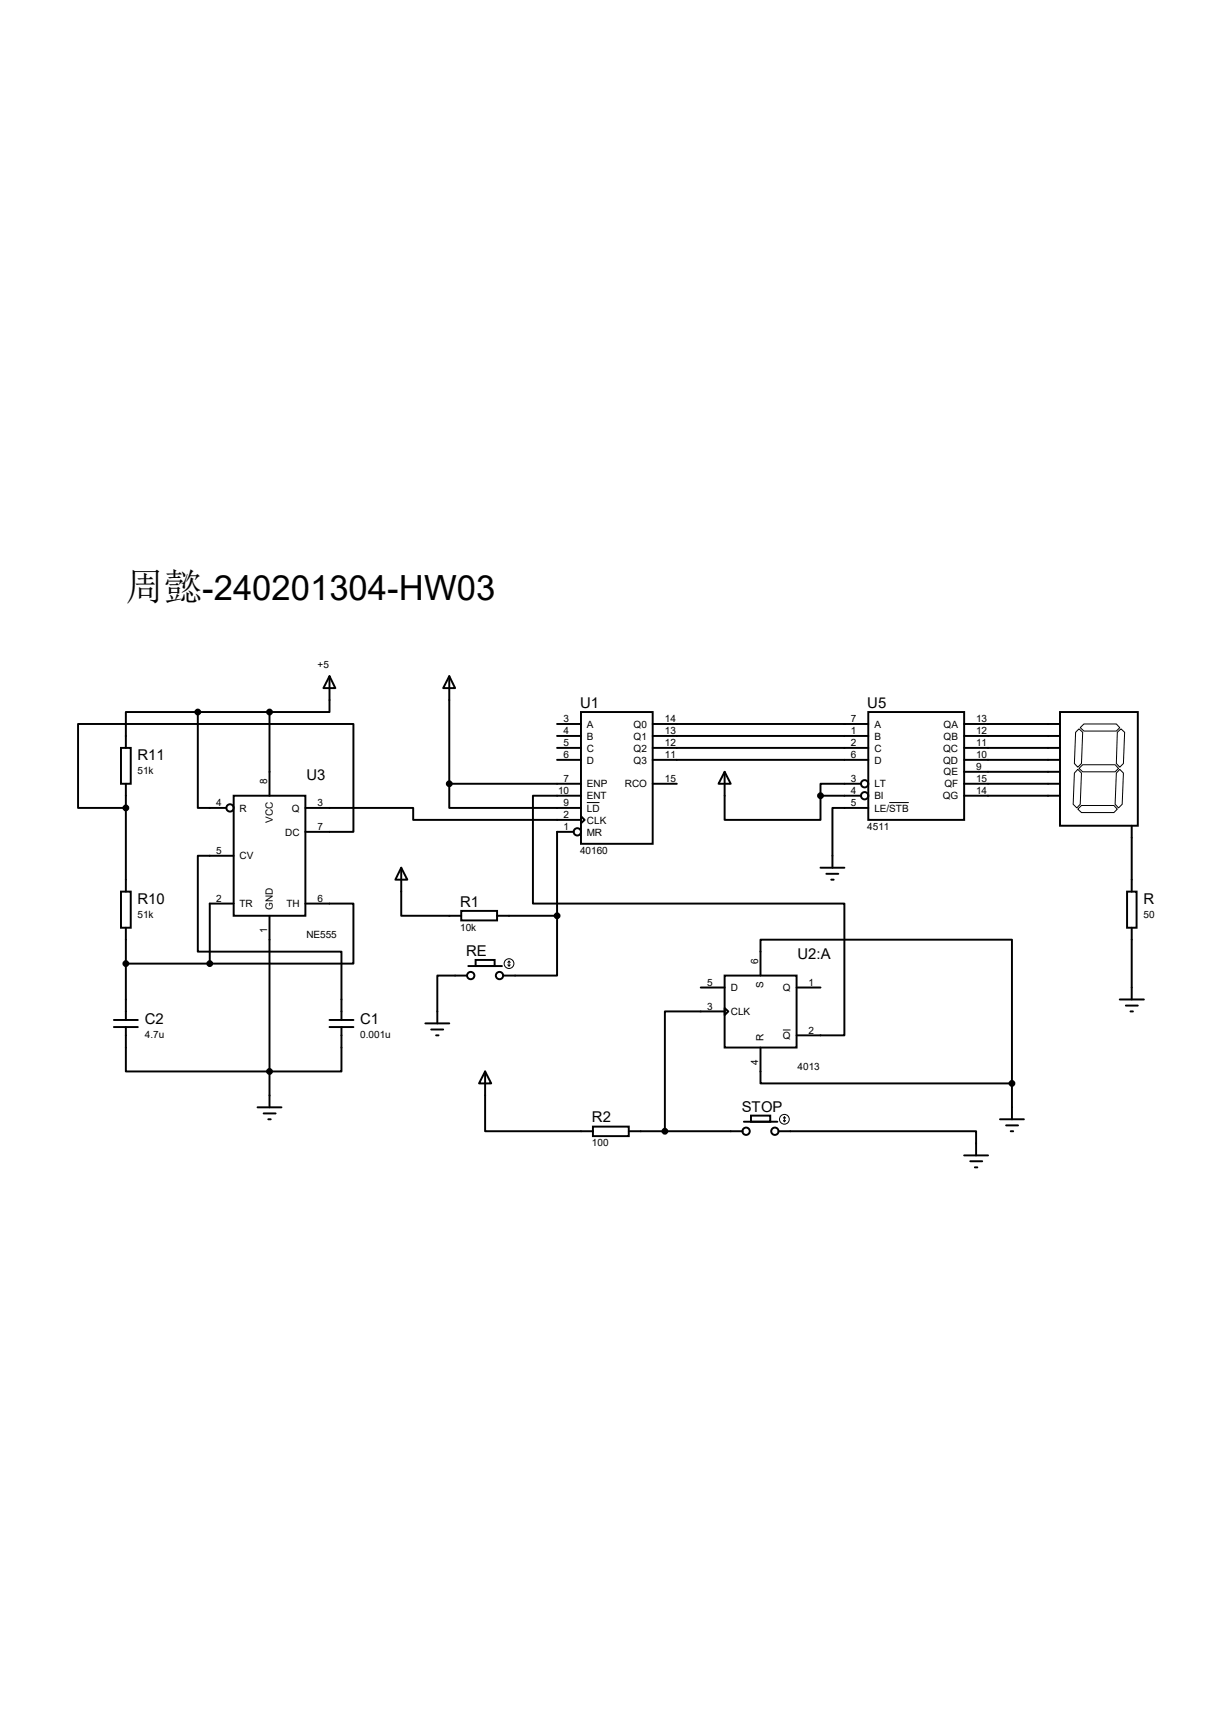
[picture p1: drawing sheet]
<svg xmlns="http://www.w3.org/2000/svg" width="210mm" height="297mm" viewBox="0 0 210 297" stroke-linecap="round" stroke-linejoin="round" font-family="sans-serif">
<g fill="none" stroke="#000" stroke-width=".34">
<path d="M57.2 117.3l1 2.1h-2.1zM57.2 117.3v6.2h-10.4M78 117.3l1 2.1h-2.1zM78 117.3v18.7M21 129.8h1.7v6.2h-1.7zM21.8 136v18.7M34.3 123.5h-12.5v6.3M34.3 123.5v16.7h5M34.3 123.5h12.5M40.6 138h12.4v20.9h-12.4zM46.8 123.5v14.5M78 136v4.2h22.8"/>
<path d="M78 136h22.8M96.7 125.6h4.1M96.7 127.7h4.1M96.7 129.8h4.1M96.7 131.8h4.1M100.8 123.5h12.5v22.9h-12.5zM100.8 138h-8.3v18.8h54.1v22.8h-8.3M113.3 125.6h37.4M113.3 127.7h37.4M113.3 129.8h37.4M113.3 131.8h37.4M113.3 136h4.2"/>
<path d="M125.8 133.9l1 2.1h-2.1zM125.8 133.9v8.3h16.6v-4.2M142.4 138h7.1M149.5 136h-7.1v2M150.7 123.5h16.6v18.7h-16.6zM167.3 125.6h16.7M167.3 127.7h16.7M167.3 129.8h16.7M167.3 131.8h16.7M167.3 133.9h16.7M167.3 136h16.7M167.3 138h16.7"/>
<path d="M184 123.5h13.5v19.8h-13.5zM21 154.7h1.7v6.3h-1.7zM21.8 140.2h-8.3v-14.6h47.8v18.7h-8.3M40.6 148.5h-6.3v16.6h25v11.9M40.6 156.8h-4.2v10.4M46.8 158.9v33.2M53 156.8h8.3v10.4h-24.9M53 140.2h18.7v2h29.1M69.6 150.5l1.1 2.1h-2.1zM69.6 150.5v8.4h10.5M80.1 158h6.2v1.7h-6.2zM86.3 158.9h10.4"/>
<path d="M96.7 158.9v10.3h-9.4M99.6 144.3h-2.9v14.6M100.8 141.6l.7 .6-.7 .6zM142.4 150.5h4.2M143.4 151.6h2.1M144.3 152.6h.4M150.7 140.2h-6.2v10.3M195.6 154.7h1.7v6.3h-1.7zM196.4 143.3v11.4M19.8 177h4.1M19.8 178.2h4.1M21.8 178.2v7.7h37.5v-7.7"/>
<path d="M21.8 161v16M21.8 167.2h14.6M57.2 177h4.1M57.2 178.2h4.1M73.8 177.5h4.2M74.8 178.6h2.1M75.7 179.6h.4M81.1 169.2h-5.2v8.3M81.3 167.6h5.8M82.5 166.5h3.4v1.1h-3.4zM121.6 171.3h4.2M125.8 169.2h12.5v12.5h-12.5z"/>
<path d="M125.8 174.9l.6 .6-.6 .6zM125.8 175.5h-10.4v20.8M132 169.2v-6.2h43.6v25M138.3 171.3h4.1M194.4 173.4h4.1M195.4 174.5h2.1M196.2 175.5h.4M196.4 161v12.4M44.7 192.1h4.2M45.8 193.2h2M46.6 194.2h.4M84.2 185.9l1.1 2.1h-2.2z"/>
<path d="M84.2 185.9v10.4h18.7M102.9 195.5h6.2v1.6h-6.2zM109.1 196.3h19.8M129.1 194.6h5.8M130.3 193.5h3.4v1.1h-3.4zM132 181.7v6.3h43.6M135.1 196.3h34.3v4.1M173.6 194.2h4.1M174.6 195.2h2.1M175.4 196.3h.5M175.6 188v6.2M167.3 200.4h4.2"/>
<path d="M168.4 201.5h2.1M169.2 202.5h.4"/>
<circle cx="150.1" cy="136" r=".64"/>
<circle cx="150.1" cy="138" r=".64"/>
<circle cx="39.9" cy="140.2" r=".64"/>
<circle cx="100.2" cy="144.3" r=".64"/>
<circle cx="81.7" cy="169.2" r=".64"/>
<circle cx="86.7" cy="169.2" r=".64"/>
<circle cx="129.5" cy="196.3" r=".64"/>
<circle cx="134.5" cy="196.3" r=".64"/>
</g>
<g fill="none" stroke="#000" stroke-width=".17">
<path d="M101.9 139.2h2.2M154.3 139.2h3.4M186.7 127l.6-.6 .6 .6-.2 5.5-.6 .6-.6-.6zM187.1 133.5l.6 .6-.2 5.4-.6 .7-.6-.7 .2-5.4zM187.9 132.7h5.6l.6 .6-.6 .6h-5.6l-.6-.6zM188.1 125.6h5.7l.6 .6-.6 .6h-5.7l-.6-.6zM193.9 127l.7-.6 .6 .6-.2 5.5-.6 .6-.6-.6zM194.4 133.5l.6 .6-.2 5.4-.7 .7-.6-.7 .3-5.4zM187.1 140.4l.6-.7h5.6l.6 .7-.6 .6h-5.6zM88.1 167.4l.2 .2M88.3 166.8v.8M88.3 166.8l-.2 .2"/>
<path d="M88.3 166.8l.3 .2M88.6 167.4l-.3 .2M135.9 178.7h1.3M136 194.4l.1 .2M136.1 193.8v.8M136.1 193.8l-.1 .2M136.1 193.8l.3 .2M136.4 194.4l-.3 .2"/>
<circle cx="88.3" cy="167.2" r=".85"/>
<circle cx="136.1" cy="194.2" r=".85"/>
</g>
<g fill="#000" stroke="#000" stroke-width=".34">
<circle cx="34.3" cy="123.5" r=".42"/>
<circle cx="46.8" cy="123.5" r=".42"/>
<circle cx="78" cy="136" r=".42"/>
<circle cx="142.4" cy="138" r=".42"/>
<circle cx="21.8" cy="140.2" r=".42"/>
<circle cx="96.7" cy="158.9" r=".42"/>
<circle cx="21.8" cy="167.2" r=".42"/>
<circle cx="36.4" cy="167.2" r=".42"/>
<circle cx="46.8" cy="185.9" r=".42"/>
<circle cx="115.4" cy="196.3" r=".42"/>
<circle cx="175.6" cy="188" r=".42"/>
</g>
<text font-size="6.6" x="21.8" y="104.1">周懿-240201304-HW03</text>
<g font-size="2.6">
<text x="100.7" y="122.8">U1</text>
<text x="150.5" y="122.8">U5</text>
<text x="23.9" y="131.9">R11</text>
<text x="53.2" y="135.3">U3</text>
<text x="23.9" y="156.8">R10</text>
<text x="79.9" y="157.3">R1</text>
<text x="198.5" y="156.8">R</text>
<text x="80.9" y="165.8">RE</text>
<text x="138.4" y="166.5">U2:A</text>
<text x="25.1" y="177.6">C2</text>
<text x="62.5" y="177.6">C1</text>
<text x="102.7" y="194.7">R2</text>
<text x="128.7" y="192.9">STOP</text>
</g>
<g font-size="1.7">
<text x="55.1" y="115.8">+5</text>
<text x="97.8" y="125.3">3</text>
<text x="115.4" y="125.3">14</text>
<text x="147.7" y="125.3">7</text>
<text x="169.4" y="125.3">13</text>
<text x="97.8" y="127.4">4</text>
<text x="97.8" y="129.5">5</text>
<text x="97.8" y="131.5">6</text>
<text x="101.9" y="126.2">A</text>
<text x="101.9" y="128.3">B</text>
<text x="101.9" y="130.4">C</text>
<text x="110" y="126.2">Q0</text>
<text x="110" y="128.3">Q1</text>
<text x="110" y="130.4">Q2</text>
<text x="115.4" y="127.4">13</text>
<text x="115.4" y="129.5">12</text>
<text x="115.4" y="131.5">11</text>
<text x="147.7" y="127.4">1</text>
<text x="147.7" y="129.5">2</text>
<text x="147.7" y="131.5">6</text>
<text x="151.8" y="126.2">A</text>
<text x="151.8" y="128.3">B</text>
<text x="151.8" y="130.4">C</text>
<text x="163.7" y="130.4">QC</text>
<text x="163.8" y="126.2">QA</text>
<text x="163.8" y="128.3">QB</text>
<text x="169.4" y="127.4">12</text>
<text x="169.4" y="129.5">11</text>
<text x="169.4" y="131.5">10</text>
<text x="23.9" y="134.3">51k</text>
<text x="46.4" y="136" transform="rotate(-90 46.4 136)">8</text>
<text x="96.9" y="137.8">10</text>
<text x="97.8" y="135.7">7</text>
<text x="101.9" y="132.5">D</text>
<text x="101.9" y="136.6">ENP</text>
<text x="108.5" y="136.6">RCO</text>
<text x="110" y="132.5">Q3</text>
<text x="115.4" y="135.7">15</text>
<text x="147.7" y="135.7">3</text>
<text x="147.7" y="137.8">4</text>
<text x="151.8" y="132.5">D</text>
<text x="151.8" y="136.6">LT</text>
<text x="163.7" y="132.5">QD</text>
<text x="163.8" y="134.5">QE</text>
<text x="163.9" y="136.6">QF</text>
<text x="169.4" y="133.6">9</text>
<text x="169.4" y="135.7">15</text>
<text x="169.4" y="137.8">14</text>
<text x="37.5" y="139.9">4</text>
<text x="41.6" y="140.8">R</text>
<text x="47.3" y="142.7" transform="rotate(-90 47.3 142.7)">VCC</text>
<text x="50.6" y="140.8">Q</text>
<text x="55.1" y="139.9">3</text>
<text x="97.8" y="139.9">9</text>
<text x="97.8" y="141.9">2</text>
<text x="101.9" y="138.7">ENT</text>
<text x="101.9" y="140.8">LD</text>
<text x="101.9" y="142.9">CLK</text>
<text x="147.7" y="139.9">5</text>
<text x="151.8" y="138.7">BI</text>
<text x="151.8" y="140.8">LE/STB</text>
<text x="163.6" y="138.7">QG</text>
<text x="37.5" y="148.2">5</text>
<text x="41.6" y="149.1">CV</text>
<text x="49.5" y="144.9">DC</text>
<text x="55.1" y="144">7</text>
<text x="97.8" y="144">1</text>
<text x="100.7" y="148.2">40160</text>
<text x="101.9" y="144.9">MR</text>
<text x="150.5" y="144">4511</text>
<text x="23.9" y="159.3">51k</text>
<text x="37.5" y="156.5">2</text>
<text x="41.6" y="157.4">TR</text>
<text x="46.4" y="161.9" transform="rotate(-90 46.4 161.9)">1</text>
<text x="47.3" y="157.8" transform="rotate(-90 47.3 157.8)">GND</text>
<text x="49.7" y="157.4">TH</text>
<text x="55.1" y="156.5">6</text>
<text x="79.9" y="161.5">10k</text>
<text x="198.5" y="159.3">50</text>
<text x="53.2" y="162.7">NE555</text>
<text x="131.6" y="167.2" transform="rotate(-90 131.6 167.2)">6</text>
<text x="122.7" y="171">5</text>
<text x="126.8" y="172">D</text>
<text x="132.5" y="171.4" transform="rotate(-90 132.5 171.4)">S</text>
<text x="135.8" y="172">Q</text>
<text x="140.3" y="171">1</text>
<text x="122.7" y="175.2">3</text>
<text x="126.8" y="176.1">CLK</text>
<text x="140.3" y="179.3">2</text>
<text x="25.1" y="180">4.7u</text>
<text x="62.5" y="180">0.001u</text>
<text x="131.6" y="184.8" transform="rotate(-90 131.6 184.8)">4</text>
<text x="132.5" y="180.7" transform="rotate(-90 132.5 180.7)">R</text>
<text x="135.8" y="180.3">Q</text>
<text x="138.4" y="185.6">4013</text>
<text x="102.7" y="198.9">100</text>
</g>
</svg>
